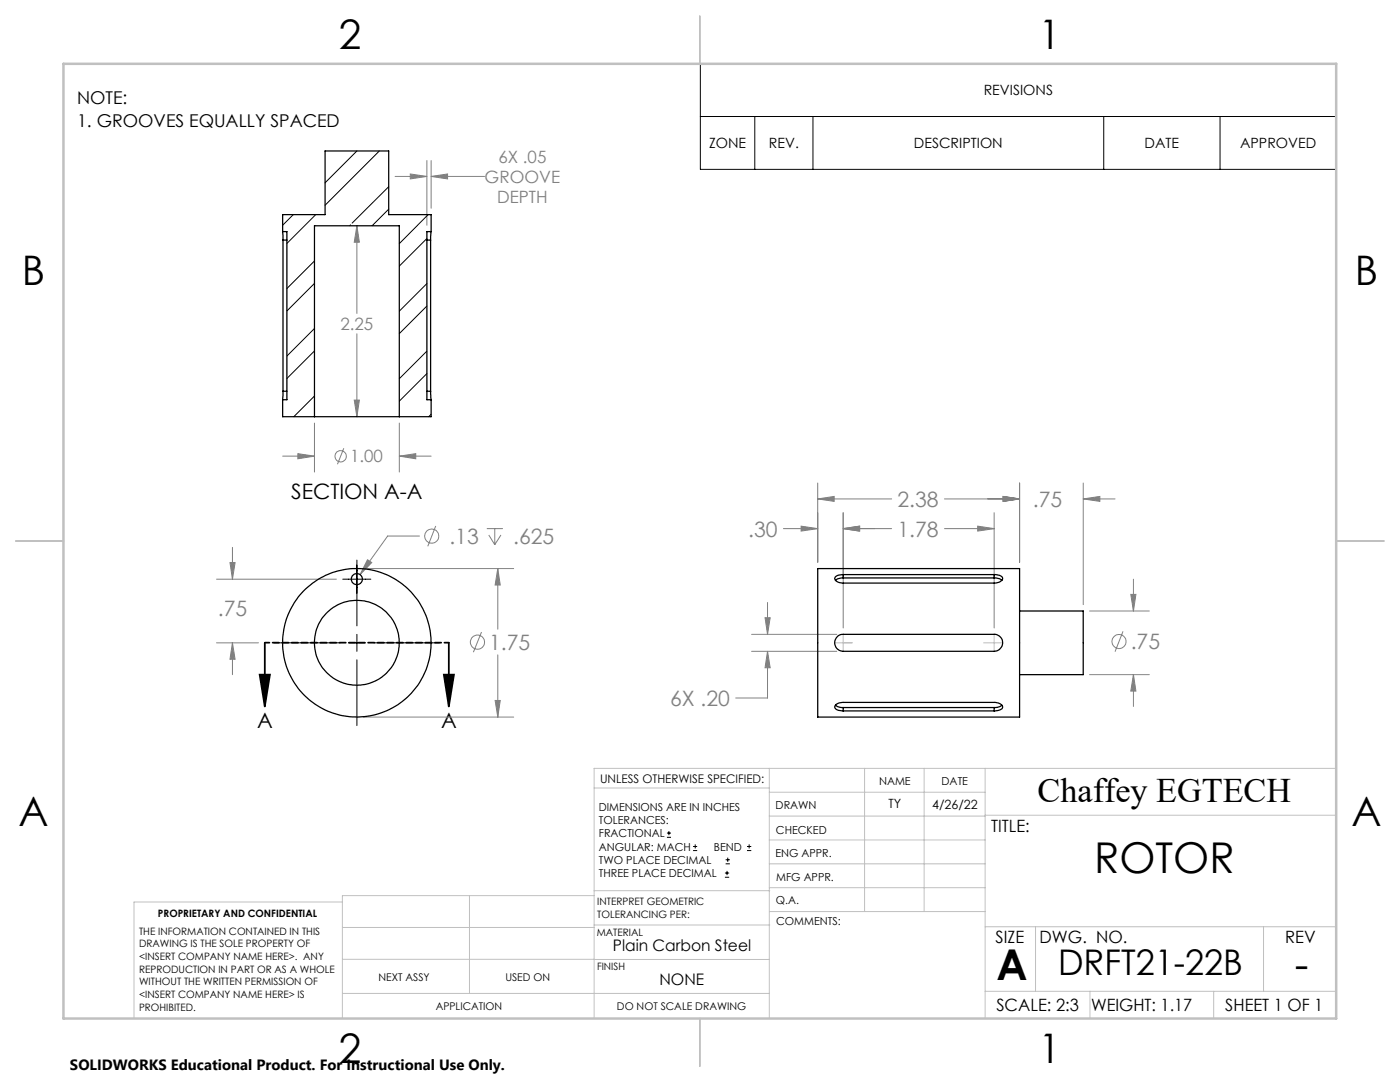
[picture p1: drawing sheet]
<svg xmlns="http://www.w3.org/2000/svg" width="279mm" height="216mm" viewBox="0 0 279 216" stroke-linecap="round" stroke-linejoin="round" font-family="sans-serif">
<g fill="none" stroke="#808080" stroke-width=".2">
<path d="M78.8 35.2h6.4M81.9 34.7l3.3 .5-3.3 .5zM85.2 32v12.9M86 35.2l3.3-.5v1zM86 32v9.6M86 35.2h10.7M71.2 45l.5 3.3h-1zM71.2 45v17.5M70.7 79.8h1l-.5 3.3zM71.2 66.6v16.5M56.4 91h6.4M59.4 90.5l3.4 .5-3.4 .5z"/>
<path d="M62.8 84.4v9.8M68.6 89.4l-1.3 3.2M79.7 91l3.3-.5v1zM79.7 84.4v9.8M79.7 91h6.3M163.2 99.6l3.3-.5v.9zM163.2 96.4v15.8M163.2 99.6h14.7M188.5 99.6h15M200.2 99.1l3.3 .5-3.3 .4zM203.5 96.4v15.8M216.2 99.6h6.3"/>
<path d="M216.2 96.4v24.3M216.2 99.6l3.3-.5v.9zM43.2 115.6h23.9M45.9 112.3h1l-.5 3.3zM46.4 109.2v6.4M72.5 113.5h30M73.3 111.7l.9 .6-2.3 2.4zM83.7 107h-6.3l-5.5 7.7M87 105l-1.6 4M97.2 105.5h3.2M97.5 106.8l1.2 1.9M98.7 105.5v3.2"/>
<path d="M99.3 113.5v12.1M99.3 113.5l.5 3.2h-1zM100 106.8l-1.3 1.9M156.4 105.5h6.8M159.9 105l3.3 .5-3.3 .5zM168.3 105.5h9.6M168.3 105.5l3.3-.5v1zM168.3 102.3v23M188.5 105.5h9.9M195.1 105l3.3 .5-3.3 .5zM198.4 102.3v23M225.7 118.6h1l-.5 3.3z"/>
<path d="M226.2 115.6v6.3M43.2 128.3h8.4M46.4 128.3v6.3M46.4 128.3l.5 3.3h-1zM96.1 126.1l-1.6 4M98.8 139.8h1l-.5 3.3zM99.3 130.7v12.4M150 130h17M150 126.6h17M152.7 123.3h1l-.5 3.3zM153.2 130v9.3h-6.4M153.2 120.2v6.4"/>
<path d="M153.2 130l.5 3.2h-1zM217.5 121.9h11.9M217.5 134.6h11.9M224.1 126l-1.6 4M226.2 134.6l.5 3.3h-1zM226.2 134.6v6.4M72.5 143.1h30"/>
<circle cx="68" cy="91.1" r="1.13"/>
<circle cx="86.2" cy="107" r="1.4"/>
<circle cx="95.3" cy="128.1" r="1.41"/>
<circle cx="223.3" cy="128" r="1.4"/>
</g>
<g fill="none" stroke="#000" stroke-width=".2">
<path d="M139.8 12.7h126.9v21.1h-126.9zM139.8 23.2h126.9M150.6 23.2v10.6M162.2 23.2v10.6M220.3 23.2v10.6M243.5 23.2v10.6M68.4 115.6h5.6M71.2 111.8v13.1M54.7 128.3h13.1M69.5 128.3h3.4M71.2 126.6v3.4M71.2 131.7v13.1"/>
<path d="M74.6 128.3h13.1M133.1 167.1h.8M133.1 166.2h.8M133.5 165.8v.9M138.3 169.7h.8M138.3 168.9h.8M138.7 168.5v.8M144.7 175h.8M144.7 174.2h.8M144.8 172.4h.9M144.8 171.6h.9M145.1 173.8v.8"/>
<path d="M145.2 171.1v.9M149.1 169.7h.8M149.1 168.9h.8M149.5 168.5v.8"/>
</g>
<path d="M51.8 134.6h2.1l-1.1 6.4zM52.8 128.3v12.7M88.6 134.6h2l-1 6.4zM89.6 128.3v12.7" fill="none" stroke="#000" stroke-width=".35"/>
<path d="M89.6 128.2h-36.7" fill="none" stroke="#000" stroke-width=".35" stroke-dasharray="1.3 .6" stroke-dashoffset=".4"/>
<g fill="none" stroke="#c0c0c0" stroke-width=".2">
<path d="M166.6 128.3h3.5M168.3 126.6v3.4M196.3 128.3h3.8M198.4 126.6v3.4M118.6 157.2h34.9M153.5 153.3v49.9M153.5 158.1h43.1M172.5 153.3v28.6M184.4 153.3v28.6M196.6 153.3v49.9M266.7 153.3h-148.1v49.9M68.3 180h-41.6v23.2"/>
<path d="M93.7 178.7v19.5M118.6 178.7h-50.3v24.5M118.6 177.7h35M153.5 167.6h43.1M153.5 162.8h43.1M153.5 172.4h43.1M153.5 177.1h43.1M196.6 162.7h70.1M68.3 198.2h85.2M68.3 191.4l85.2 .1M68.3 185.1h50.3M118.6 184.6h35"/>
<path d="M153.6 181.9h43M196.6 197.8h70.1M196.6 184.9h70.1M206.7 184.9v12.9M217.5 197.8v5.4M242.2 197.8v5.4M252.2 184.9v12.9"/>
</g>
<path d="M139.7 3.2v9.5M3.1 107.9h9.6M266.7 107.9h9.5M139.7 203.2v9.6" fill="none" stroke="#c0c0c0" stroke-width=".25"/>
<path d="M12.7 12.7h254v190.5h-254z" fill="none" stroke="#c0c0c0" stroke-width=".5"/>
<path d="M88.6 134.6h2l-1 6.4zM51.8 134.6h2.1l-1.1 6.4z" fill="#000"/>
<g fill="#808080">
<path d="M46.4 128.3l.5 3.3h-1zM45.9 112.3h1l-.5 3.3zM168.3 105.5l3.3-.5v1zM195.1 105l3.3 .5-3.3 .5z"/>
<path d="M59.4 90.5l3.4 .5-3.4 .5zM79.7 91l3.3-.5v1zM71.2 45l.5 3.3h-1zM70.7 79.8h1l-.5 3.3zM81.9 34.7l3.3 .5-3.3 .5zM86 35.2l3.3-.5v1z"/>
<path d="M99.3 113.5l.5 3.2h-1zM98.8 139.8h1l-.5 3.3zM73.3 111.7l-1.4 3 2.3-2.4zM163.2 99.6l3.3-.5v.9zM200.2 99.1l3.3 .5-3.3 .4zM200.2 99.1l3.3 .5-3.3 .4zM216.2 99.6l3.3-.5v.9zM225.7 118.6h1l-.5 3.3zM226.2 134.6l.5 3.3h-1zM153.2 130l.5 3.2h-1zM152.7 123.3h1l-.5 3.3zM168.3 105.5l3.3-.5v1zM159.9 105l3.3 .5-3.3 .5z"/>
</g>
<g fill="none" stroke="#000" stroke-width=".25">
<path d="M56.4 46.2l.1 1.7M56.4 46.2v-3.4h8.5v-12.7h12.7v12.7h8.4v3.4M56.4 46.2h.9v33.6h-.9M56.5 47.9v30.2M56.5 47.9h.8M85.2 47.9h.7M85.9 47.9v30.2M86 46.2l-.1 1.7M86 46.2h-.8v33.6h.8M56.4 79.8v3.3h6.4M56.5 78.1l-.1 1.7M56.5 78.1h.8"/>
<path d="M85.2 78.1h.7M85.9 78.1l.1 1.7M86 79.8v3.3h-6.3M62.8 83.1h16.9M62.8 83.1v-38.1h16.9v38.1M163.2 113.5h40.3v29.6h-40.3zM168.3 114.7a1.52 1.52 0 0 0-1.7 .7 1.58 1.58 0 0 0 1.7 .9h30.1a1.47 1.47 0 0 0 1.7-.9 1.55 1.55 0 0 0-1.7-.7M168.3 115.3l-1 .2-.6 .3M168.3 114.7h30.1M168.3 114.7v.6M168.3 115.3h30.1M198.4 115.3l1.1 .2 .5 .3"/>
<path d="M198.4 114.7v.6M167.1 127.1l.4-.4 .6-.1h30.3a1.69 1.69 0 0 1 1.7 1.7 1.69 1.69 0 0 1-1.7 1.7h-30.1a1.71 1.71 0 0 1-1.6-1.1 1.71 1.71 0 0 1 .4-1.8zM203.5 121.9h12.7v12.7h-12.7M166.7 140.7l.9 .4 .7 .1M168.3 141.9a1.52 1.52 0 0 1-1.7-.8 1.58 1.58 0 0 1 1.7-.9h30.1a1.4 1.4 0 0 1 1.7 1 1.68 1.68 0 0 1-1.7 .7M168.3 141.9h30.1M168.3 141.2v.7M168.3 141.2h30.1M198.4 141.2v.7M200 140.7l-.9 .4-.7 .1"/>
<circle cx="71.2" cy="115.5" r="1.11"/>
<circle cx="71.2" cy="128.3" r="8.5"/>
<circle cx="71.2" cy="128.2" r="14.8"/>
</g>
<g fill="none" stroke="#000" stroke-width=".2">
<path d="M71.2 30.1l-6.3 6.4M75.7 30.1l-10.8 10.9M77.6 37.3l-7.3 7.2M58.5 42.8l-2.1 2.1M62.8 52.1l-5.5 5.5M62.8 56.6l-5.5 5.5M63 42.8l-5.7 5.8M70 44.9l-.2 .1M77.6 41.7l-3.3 3.3M85.2 56.6l-5.5 5.5M85.2 47.6l-5.5 5.5M85.4 42.8l-5.7 5.8"/>
<path d="M62.8 65.5l-5.5 5.5M62.8 79l-4.2 4.1M62.8 70l-5.5 5.5M85.2 70.1l-5.5 5.5M85.2 61.1l-5.5 5.5M85.2 74.5l-5.5 5.5M86 82.7l-.5 .4"/>
</g>
<g font-size="8.5">
<text x="218.4" y="174.2">ROTOR</text>
<text x="198.9" y="195.5">A</text>
<text x="258.4" y="195.4">-</text>
</g>
<g font-size="8.1">
<text x="67.6" y="9.7">2</text>
<text x="207.3" y="9.7">1</text>
<text x="4.4" y="57">B</text>
<text x="270.4" y="57">B</text>
<text x="3.7" y="164.9">A</text>
<text x="269.7" y="164.9">A</text>
<text x="67.6" y="212.2">2</text>
<text x="207.3" y="212.2">1</text>
</g>
<text font-size="7.1" x="211.2" y="194.6">DRFT21-22B</text>
<text font-size="6.9" x="207.1" y="160.1">Chaffey EGTECH</text>
<g font-size="4.2">
<text x="58.1" y="99.5">SECTION A-A</text>
<text x="51.3" y="145.2">A</text>
<text x="88" y="145.2">A</text>
</g>
<g font-size="4.2" fill="#808080">
<text x="179.1" y="101.1">2.38</text>
<text x="206.2" y="101.1">.75</text>
<text x="149.3" y="107.1">.30</text>
<text x="179.1" y="107.1">1.78</text>
<text x="89.7" y="108.5">.13</text>
<text x="102.4" y="108.5">.625</text>
<text x="43.5" y="123">.75</text>
<text x="97.6" y="129.7">1.75</text>
<text x="225.7" y="129.5">.75</text>
<text x="133.7" y="140.9">6X .20</text>
</g>
<g font-size="3.5">
<text x="15.4" y="20.8">NOTE:</text>
<text x="15.4" y="25.3">1. GROOVES EQUALLY SPACED</text>
</g>
<g font-size="3.4" fill="#808080">
<text x="99.5" y="32.4">6X .05</text>
<text x="96.7" y="36.5">GROOVE</text>
<text x="99.2" y="40.5">DEPTH</text>
<text x="67.9" y="65.8">2.25</text>
<text x="69.9" y="92.3">1.00</text>
</g>
<g font-size="3.4">
<text x="197.8" y="166">TITLE:</text>
<text x="198.7" y="188.1">SIZE</text>
<text x="207.5" y="188.1">DWG. NO.</text>
<text x="256.5" y="188.2">REV</text>
<text x="198.8" y="201.7">SCALE: 2:3</text>
<text x="217.7" y="201.8">WEIGHT: 1.17</text>
<text x="244.5" y="201.7">SHEET 1 OF 1</text>
</g>
<g font-size="3.2">
<text x="122.3" y="189.8">Plain Carbon Steel</text>
<text x="131.6" y="196.6">NONE</text>
</g>
<text font-size="3" x="14" y="213.5">SOLIDWORKS Educational Product. For Instructional Use Only.</text>
<g font-size="2.8">
<text x="196.3" y="19">REVISIONS</text>
<text x="141.5" y="29.6">ZONE</text>
<text x="153.5" y="29.6">REV.</text>
<text x="182.4" y="29.6">DESCRIPTION</text>
<text x="228.4" y="29.6">DATE</text>
<text x="247.5" y="29.6">APPROVED</text>
</g>
<g font-size="2.5">
<text x="177.3" y="161.3">TY</text>
<text x="186" y="161.4">4/26/22</text>
</g>
<text font-size="2.4" x="119.8" y="156.2">UNLESS OTHERWISE SPECIFIED:</text>
<g font-size="2.2">
<text x="119.5" y="161.8">DIMENSIONS ARE IN INCHES</text>
<text x="154.8" y="161.4">DRAWN</text>
<text x="175.4" y="156.6">NAME</text>
<text x="187.9" y="156.7">DATE</text>
<text x="119.5" y="164.4">TOLERANCES:</text>
<text x="119.5" y="167.1">FRACTIONAL</text>
<text x="154.9" y="166.3">CHECKED</text>
<text x="119.5" y="169.7">ANGULAR: MACH</text>
<text x="119.5" y="172.4">TWO PLACE DECIMAL</text>
<text x="142.5" y="169.7">BEND</text>
<text x="154.8" y="171">ENG APPR.</text>
<text x="119.5" y="175">THREE PLACE DECIMAL</text>
<text x="154.9" y="175.7">MFG APPR.</text>
<text x="154.9" y="180.4">Q.A.</text>
<text x="154.9" y="184.6">COMMENTS:</text>
</g>
<g font-size="2.1">
<text x="75.5" y="195.7">NEXT ASSY</text>
<text x="100.9" y="195.7">USED ON</text>
<text x="86.9" y="201.5">APPLICATION</text>
<text x="123.1" y="201.6">DO NOT SCALE DRAWING</text>
</g>
<g font-size="2">
<text x="31.5" y="182.9">PROPRIETARY AND CONFIDENTIAL</text>
<text x="119.2" y="180.6">INTERPRET GEOMETRIC</text>
<text x="119.2" y="183.1">TOLERANCING PER:</text>
<text x="27.8" y="186.5">THE INFORMATION CONTAINED IN THIS</text>
<text x="27.8" y="189">DRAWING IS THE SOLE PROPERTY OF</text>
<text x="27.8" y="191.6">&lt;INSERT COMPANY NAME HERE&gt;. ANY</text>
<text x="119.1" y="186.7">MATERIAL</text>
<text x="27.8" y="194.1">REPRODUCTION IN PART OR AS A WHOLE</text>
<text x="27.8" y="196.6">WITHOUT THE WRITTEN PERMISSION OF</text>
<text x="119.1" y="193.5">FINISH</text>
<text x="27.8" y="199.1">&lt;INSERT COMPANY NAME HERE&gt; IS</text>
<text x="27.8" y="201.7">PROHIBITED.</text>
</g>
</svg>
